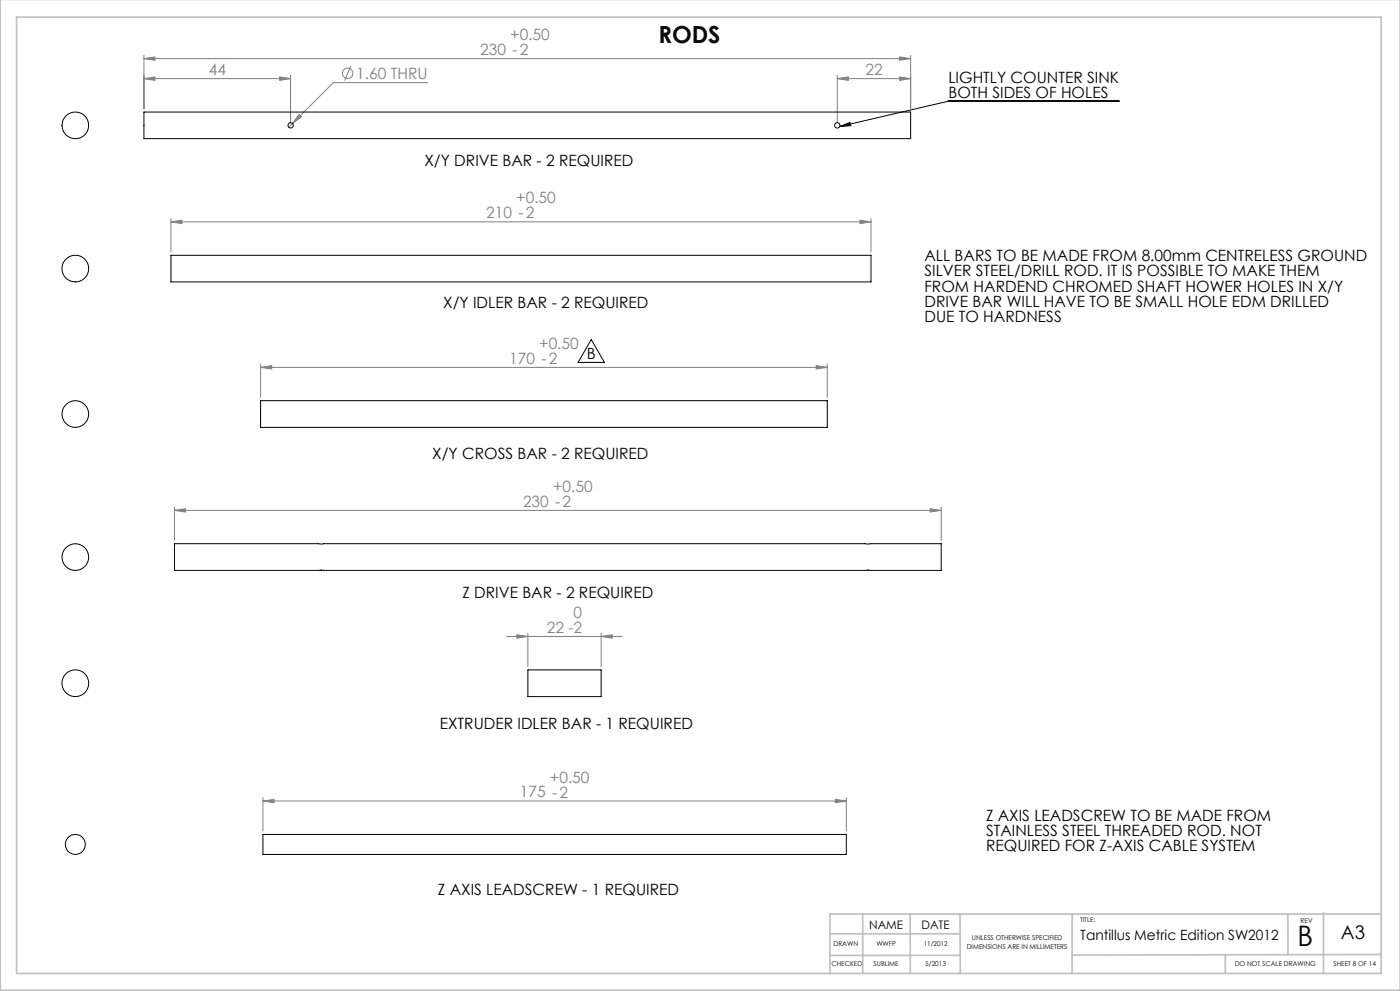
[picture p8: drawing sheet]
<svg xmlns="http://www.w3.org/2000/svg" width="420mm" height="297mm" viewBox="0 0 420 297" stroke-linecap="round" stroke-linejoin="round" font-family="sans-serif">
<g fill="none" stroke="#808080" stroke-width=".3">
<path d="M43.2 17.6l3.3-.5v1zM43.2 16.6v16M43.2 17.6h230M105.2 19.8l-1.8 4.4M269.9 17.1l3.3 .5-3.3 .5zM273.2 16.6v16M43.2 23.6l3.3-.5v1zM43.2 23.6h44M83.9 23.1l3.3 .5-3.3 .5zM87.2 22.6v14M89.7 34.3l.8 .7-2.8 2zM128.3 24.8h-28.3l-13.4 13.3"/>
<path d="M251.2 23.6l3.3-.5v1zM251.2 23.6h22M251.2 22.6v14M269.9 23.1l3.3 .5-3.3 .5zM51.3 66.5l3.3-.5v1zM51.3 65.5v10M51.3 66.5h210M258 66l3.3 .5-3.3 .5zM261.3 65.5v10M78.2 110.1l3.3-.5v1zM78.2 109.1v10M78.2 110.1h170"/>
<path d="M244.9 109.6l3.3 .5-3.3 .5zM248.2 109.1v10M52.4 153l3.3-.5v1zM52.4 152v10M52.4 153h230M279 152.5l3.4 .5-3.4 .5zM282.4 152v10M152 190.7h34.7M155 190.2l3.4 .5-3.4 .6zM158.4 189.8v10M180.3 190.7l3.4-.5v1.1zM180.3 189.8v10"/>
<path d="M78.9 239.1v10M250.6 239.6l3.3 .5-3.3 .5zM253.9 239.1v10M78.9 240.1l3.3-.5v1zM78.9 240.1h175"/>
<circle cx="104.3" cy="22" r="1.55"/>
</g>
<path d="M251.9 37.9l3.1-1.2 .2 1zM335.7 30.3h-51.2l-32.6 7.6M177.4 101.8l3.9 6.8h-7.9z" fill="none" stroke="#000" stroke-width=".3"/>
<g fill="none" stroke="#c0c0c0" stroke-width=".5">
<path d="M.1 -.1v296.9h419.9M5 5.1h409.3v286.6h-409.3zM249 279.9h39M258.8 273.9v17.8M273.1 273.9v17.8M288 273.9l.1 17.8M321.6 273.9v17.8M386.4 273.9v12.2M397.1 273.5v18.2M414.3 273.9h-165.3v17.8M288 286.3h-39M367.6 286.2v5.5"/>
<path d="M414.3 286.1l-92.7 .1"/>
</g>
<path d="M251.9 37.9l3.1-1.2 .2 1z" fill="#000"/>
<g fill="#808080">
<path d="M89.7 34.3l-2 2.7 2.8-2zM51.3 66.5l3.3-.5v1zM258 66l3.3 .5-3.3 .5zM78.2 110.1l3.3-.5v1zM244.9 109.6l3.3 .5-3.3 .5zM52.4 153l3.3-.5v1zM279 152.5l3.4 .5-3.4 .5zM78.9 240.1l3.3-.5v1zM250.6 239.6l3.3 .5-3.3 .5zM155 190.2l3.4 .5-3.4 .6zM180.3 190.7l3.4-.5v1.1z"/>
<path d="M43.2 17.6l3.3-.5v1zM269.9 17.1l3.3 .5-3.3 .5zM43.2 23.6l3.3-.5v1zM83.9 23.1l3.3 .5-3.3 .5zM251.2 23.6l3.3-.5v1zM269.9 23.1l3.3 .5-3.3 .5z"/>
</g>
<g fill="none" stroke="#000" stroke-width=".3">
<path d="M43.2 33.6h230v8h-230zM51.3 76.5h210v8h-210zM78.2 120.1h170v8h-170zM96.3 170.9l-43.9 .1v-8.1h230v8.1l-22.1-.1M96.3 170.9h164M96.3 170.9h.1M260.3 170.9h.1M158.4 200.8h21.9v8h-21.9zM78.9 250.1h175v6h-175z"/>
<circle cx="22.6" cy="37.6" r="4"/>
<circle cx="87.2" cy="37.6" r=".81"/>
<circle cx="251.2" cy="37.6" r=".81"/>
<circle cx="22.6" cy="80.5" r="4"/>
<circle cx="22.6" cy="124.1" r="4"/>
<circle cx="22.6" cy="167" r="4"/>
<circle cx="22.6" cy="204.8" r="4"/>
<circle cx="22.6" cy="253.1" r="3"/>
</g>
<text font-size="8.5" x="389.2" y="283.6">B</text>
<text font-size="7.1" x="197.5" y="13">RODS</text>
<text font-size="5.6" x="402.3" y="281.3">A3</text>
<g font-size="4.7" fill="#808080">
<text x="144" y="16.5">230 -2</text>
<text x="153.1" y="12">+0.50</text>
<text x="62.6" y="22.5">44</text>
<text x="106.9" y="23.7">1.60 THRU</text>
<text x="259.6" y="22.5">22</text>
<text x="145.8" y="65.4">210 -2</text>
<text x="154.9" y="60.9">+0.50</text>
<text x="161.8" y="104.5">+0.50</text>
<text x="152.7" y="109">170 -2</text>
<text x="166" y="147.4">+0.50</text>
<text x="156.9" y="151.9">230 -2</text>
<text x="172.1" y="185.2">0</text>
<text x="164.1" y="189.7">22 -2</text>
<text x="155.9" y="239">175 -2</text>
<text x="165" y="234.5">+0.50</text>
</g>
<g font-size="4.7">
<text x="284.5" y="24.7">LIGHTLY COUNTER SINK</text>
<text x="284.5" y="29.3">BOTH SIDES OF HOLES</text>
<text x="127.4" y="49.8">X/Y DRIVE BAR - 2 REQUIRED</text>
<text x="277.3" y="78.3">ALL BARS TO BE MADE FROM 8.00mm CENTRELESS GROUND</text>
<text x="277.3" y="82.9">SILVER STEEL/DRILL ROD. IT IS POSSIBLE TO MAKE THEM</text>
<text x="277.3" y="87.4">FROM HARDEND CHROMED SHAFT HOWER HOLES IN X/Y</text>
<text x="133" y="92.3">X/Y IDLER BAR - 2 REQUIRED</text>
<text x="277.3" y="91.9">DRIVE BAR WILL HAVE TO BE SMALL HOLE EDM DRILLED</text>
<text x="277.3" y="96.4">DUE TO HARDNESS</text>
<text x="176.1" y="107.6">B</text>
<text x="129.7" y="137.6">X/Y CROSS BAR - 2 REQUIRED</text>
<text x="138.7" y="179.1">Z DRIVE BAR - 2 REQUIRED</text>
<text x="131.9" y="218.4">EXTRUDER IDLER BAR - 1 REQUIRED</text>
<text x="295.8" y="246.1">Z AXIS LEADSCREW TO BE MADE FROM</text>
<text x="295.8" y="250.6">STAINLESS STEEL THREADED ROD. NOT</text>
<text x="295.8" y="255.1">REQUIRED FOR Z-AXIS CABLE SYSTEM</text>
<text x="131.4" y="268.2">Z AXIS LEADSCREW - 1 REQUIRED</text>
</g>
<text font-size="4.2" x="324.1" y="281.9">Tantillus Metric Edition SW2012</text>
<g font-size="3.5">
<text x="260.8" y="278.3">NAME</text>
<text x="276.5" y="278.3">DATE</text>
</g>
<g font-size="2">
<text x="291.6" y="281.8">UNLESS OTHERWISE SPECIFIED</text>
<text x="324" y="276.2">TITLE:</text>
<text x="390.2" y="276.6">REV</text>
<text x="250" y="283.6">DRAWN</text>
<text x="262.9" y="283.6">WWFP</text>
<text x="277.1" y="283.6">11/2012</text>
<text x="290" y="284.3">DIMENSIONS ARE IN MILLIMETERS</text>
<text x="249.5" y="289.5">CHECKED</text>
<text x="262.1" y="289.5">SUBLIME</text>
<text x="277.6" y="289.5">5/2013</text>
<text x="370.4" y="289.5">DO NOT SCALE DRAWING</text>
<text x="400.1" y="289.5">SHEET 8 OF 14</text>
</g>
</svg>
